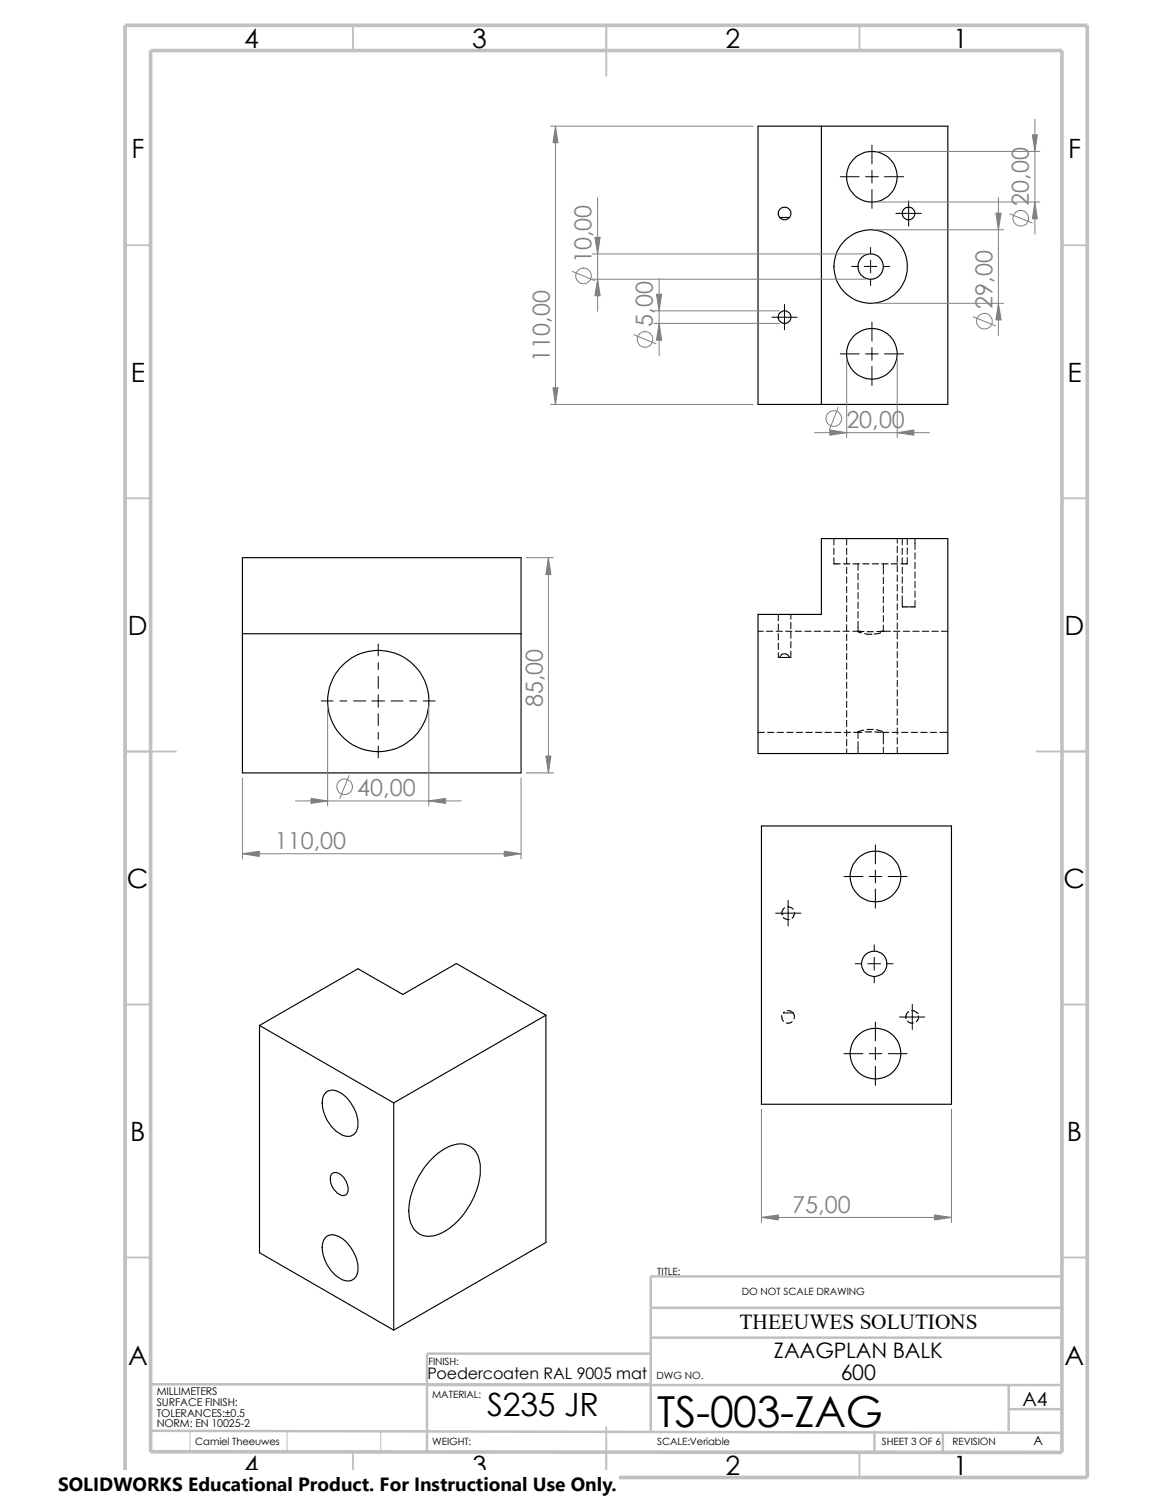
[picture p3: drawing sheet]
<svg xmlns="http://www.w3.org/2000/svg" width="216mm" height="279mm" viewBox="0 0 216 279" stroke-linecap="round" stroke-linejoin="round" font-family="sans-serif">
<path d="M35.3 266v4M53.3 266v4M70.7 266.1v3.9" fill="none" stroke="#c0c0c0" stroke-width=".19"/>
<g fill="none" stroke="#c0c0c0" stroke-width=".34">
<path d="M65.6 4.7v4.7M112.6 4.7v9.4M159.7 4.7v4.7M23.2 45.6h4.8M197.3 45.6h4.7M23.2 92.6h4.8M197.3 92.6h4.7M23.2 139.7h9.5M192.6 139.7h9.4M23.2 186.7h4.8M197.3 186.7h4.7M23.2 233.8h4.7"/>
<path d="M197.3 233.8h4.7M65.6 270v4.7M112.6 265.3v9.4M159.7 270v4.7"/>
</g>
<path d="M28 237.3v32.7M197.3 237.3h-76.4v28.7M28 257.3h92.9M79.3 257.5h118M120.9 243.1h76.4M120.9 251.6h-41.6v18.4M120.9 248.7h76.4M187.4 257.5v8.5M28 266l169.3 .4M162.5 266v4M175.2 266.3v3.7M187.4 262h9.9" fill="none" stroke="#c0c0c0" stroke-width=".47"/>
<path d="M23.2 4.7h178.8v270h-178.8zM28 9.4h169.3v260.6l-169.3-.1z" fill="none" stroke="#c0c0c0" stroke-width=".68" stroke-linecap="butt"/>
<g fill="none" stroke="#000" stroke-width=".21">
<path d="M140.8 23.5h35.3v51.7h-35.3zM152.6 23.5v51.7M144.9 40.4h1.8M45 103.7h51.8v40h-51.8zM45 117.8h51.8M152.6 100.1h23.5v40h-35.3v-25.9h11.8zM141.5 153.5h35.3v51.8h-35.3zM48.2 190.6v42.3l25 14.4M48.2 190.6l25 14.4M101.4 188.7l-28.2 16.3M101.4 188.7v42.3l-28.2 16.3M101.4 188.7l-16.6-9.6-10 5.8-8.3-4.8-18.3 10.5"/>
<path d="M60.7 202.9a2.68 2.68 0 0 1 3.2 .7 6.7 6.7 0 0 1 2.4 6.4 1.9 1.9 0 0 1-3.1 .8 6.8 6.8 0 0 1-3.2-6.9zM61.6 218.2a1.58 1.58 0 0 1 2.3 .7 3.2 3.2 0 0 1 .6 2.9 1.04 1.04 0 0 1-1.6 .2 3 3 0 0 1-1.3-3.8zM73.2 205v42.3M80.1 215.6a8.2 8.2 0 0 1 5.7-3 3.6 3.6 0 0 1 3.4 3.5 13.5 13.5 0 0 1-3.4 10 9.2 9.2 0 0 1-6.2 3.7 3.9 3.9 0 0 1-3.6-4.2 14.4 14.4 0 0 1 4.1-10zM60.7 229.8a2.68 2.68 0 0 1 3.2 .7 6.7 6.7 0 0 1 2.4 6.4 1.9 1.9 0 0 1-3.1 .8 6.8 6.8 0 0 1-3.2-6.9z"/>
<circle cx="145.8" cy="39.7" r="1.17"/>
<circle cx="162" cy="32.9" r="4.7"/>
<circle cx="168.8" cy="39.7" r="1.18"/>
<circle cx="145.8" cy="59" r="1.17"/>
<circle cx="161.8" cy="49.6" r="6.8"/>
<circle cx="161.8" cy="49.6" r="2.36"/>
<circle cx="162" cy="65.8" r="4.7"/>
<circle cx="70.3" cy="130.3" r="9.4"/>
<circle cx="162.4" cy="179.2" r="2.36"/>
<circle cx="162.6" cy="162.9" r="4.7"/>
<circle cx="162.7" cy="195.9" r="4.7"/>
</g>
<g fill="none" stroke="#000" stroke-width=".19">
<path d="M156.1 32.9h3.5M160.8 32.9h2.4M162 27v3.5M162 31.7v2.3M162 35.2v3.5M164.3 32.9h3.6M166.5 39.7h4.7M168.8 37.3v4.7M143.4 59h4.7M145.8 56.6v4.7M158.2 49.5h1.2M160.6 49.5h2.3"/>
<path d="M161.8 46v1.2M161.8 48.4v2.3M161.8 51.9v1.2M162 59.9v3.5M164.1 49.5h1.2M156.1 65.8h3.5M160.8 65.8h2.4M162 64.6v2.4M162 68.1v3.6M164.3 65.8h3.6M70.3 119.7v2.2M140.8 117.3h1"/>
<path d="M142.4 117.3h1.2M144.2 117.3h1.2M144.6 114.2v1.2M144.6 116v1.2M144.6 117.8v1.2M144.6 119.5v1.2M146 117.3h1.2M146.9 114.2v.9M146.9 115.7v1.2M146.9 117.5v1.2M146.9 119.3v1.1M147.7 117.3h1.2"/>
<path d="M149.5 117.3h1.2M151.3 117.3h1.2M153.1 117.3h1.2M154.9 117.3h1.1M154.9 103.7v1.1h1.2M154.9 100.1v1.2M154.9 101.9v1.2M156.6 117.3h1.2M156.7 104.8h1.2M157.3 100.1v1.2M157.3 101.9v1.2M157.3 103.7v1.2"/>
<path d="M157.3 105.5v1.1M157.3 107.2v1.2M157.3 109v1.2M157.3 110.8v1.2M157.3 112.6v1.1M157.3 114.3v1.2M157.3 116.1v1.2M157.3 117.9v1.2M157.3 119.7v1.2M158.4 117.3l2.1 .1M158.5 104.8h1.2M159.4 104.8v1.2"/>
<path d="M159.4 106.6v1.2M159.4 108.4v1.2M159.4 110.2v1.1M159.4 111.9v1.2M159.4 113.7v1.2M159.4 115.5v1.9l.7 .2M160.3 104.8h1.2M160.7 117.8l1.1 .1M161.1 117.4h1.2M161.8 117.9h.1M162.1 104.8h1.1M163.6 117.6l-1.2 .3"/>
<path d="M163.8 104.8h1.2M164.1 117.3h.1M164.1 104.8v1.9M164.1 107.3v1.2M164.1 109.1v1.2M164.1 110.9v1.2M164.1 112.6v1.2M164.1 114.4v1.2M164.1 116.2v1.2M165.4 117.3l-2.5 .1M165.6 104.8h1.2M166 117.3h1.2"/>
<path d="M166.7 100.1v.9M166.7 101.6v1.1M166.7 103.3v1.2M166.7 105.1v1.2M166.7 106.9v1.2M166.7 108.7v1.2M166.7 110.4v1.2M166.7 112.2v1.2M166.7 114v1.2M166.7 115.8v1.2M166.7 117.6v1.1M166.7 119.3v1.2"/>
<path d="M167.6 110.8v2h1.2M167.6 100.1v1.2M167.6 101.9v1.2M167.6 103.7v1.2M167.6 105.5v1.1M167.6 107.2v1.2M167.6 109v1.2M167.8 117.3h1.2M168.6 103.6v1.2h-1.2M168.6 100.1v1.2M168.6 101.9v1.1M169.6 117.3h1.2"/>
<path d="M170 111.6v1.2h-1M170 100.1v2.1M170 102.7v1.2M170 104.5v1.2M170 106.3v1.2M170 108.1v1.2M170 109.9v1.1M171.4 117.3h1.2M173.1 117.3h1.2M174.9 117.3h1.2M59.7 130.3h2.2M63.2 130.3h1.2"/>
<path d="M65.7 130.3h2.2M69.1 130.3h2.4M70.3 123.2v1.3M70.3 125.7v2.3M70.3 129.2v2.3M70.3 132.7v2.2M70.3 136.1v1.3M70.3 138.7v2.2M72.6 130.3h2.2M76.1 130.3h1.3M78.7 130.3h2.2M140.8 136.1h1.2"/>
<path d="M142.6 136.1h1.2M144.4 136.1h1.2M145.6 121.5l-.4 .2-.3 .5M145.8 121.5a.93 .93 0 0 1 .9 .7M146.2 136.1h1.2M146.9 121v1.2h-2.3v-.9M148 136.1h1.1M149.7 136.1h1.2M151.5 136.1h1.2M153.3 136.1h1.2M155.1 136.1h1.2M156.8 136.1h1.2"/>
<path d="M157.3 121.5v1.1M157.3 123.2v1.2M157.3 125v1.2M157.3 126.8v1.2M157.3 128.6v1.2M157.3 130.3v1.2M157.3 132.1v1.2M157.3 133.9v1.2M157.3 135.7v1.2M157.3 137.5v1.1M157.3 139.2v.9M159.4 137.9v2.2"/>
<path d="M159.4 136.1h.1M160.1 136.1h-1.5M160.5 135.7l-1.1 .4v1.2M160.7 136.1h1.2M161.1 135.6h1.2M162.5 136.1h1.2M162.9 135.6l1.1 .4M164 136.1h1.1M164.1 136.1v2.2M164.1 138.9v1.2M165.7 136.1h1.2M166.7 121.1v1.2"/>
<path d="M166.7 122.9v1.2M166.7 124.7v1.2M166.7 126.4v1.2M166.7 128.2v1.2M166.7 130v1.2M166.7 131.8v1.2M166.7 133.6v1.1M166.7 135.3v1.2M166.7 137.1v1.2M166.7 138.9v1.2M167.5 136.1h1.2M169.3 136.1h1.2"/>
<path d="M171.1 136.1h1.2M172.8 136.1h1.2M174.6 136.1h1.5M162.6 157.1v3.5M144.1 169.8h4.7M145.3 170h.1M145.5 170.6l.8 .3h.3M145.8 168.7l-.2 .2a1.27 1.27 0 0 0-.3 1.1M146.3 168.6l.7 .1 .4 .3M146.4 167.4v4.7M147.6 169.6v.2a.93 .93 0 0 1-.4 .8M156.8 162.9h3.5"/>
<path d="M158.9 179.2h1.2M161.2 179.2h2.4M161.5 162.9h2.3M162.4 175.6v1.2M162.4 178v2.3M162.6 161.8v2.3M162.6 165.3v3.5M164.8 179.2h1.1M165 162.9h3.5M145.2 188.8l.1 .7 .3 .4M145.8 188.1l-.3 .2h1.9M146.3 187.9a1.17 1.17 0 0 1 1.1 .4"/>
<path d="M147.2 189.9l-.4 .3h-.7M147.4 188.3l.2 .7-.1 .4M156.8 195.9h3.5M161.5 195.9h2.3M162.4 181.5v1.2M162.6 190v3.5M162.6 194.7v2.3M162.6 198.2v3.6M165 195.9h3.5M167.1 189.1h4.7M168.6 189.8l.5 .4h.6M168.8 188a1.24 1.24 0 0 0-.5 1.3"/>
<path d="M169.4 187.9a1.14 1.14 0 0 1 1 .4M169.5 186.7v4.7M170.4 188.3h.1M170.6 188.8a1.01 1.01 0 0 1-.4 1.1"/>
</g>
<g fill="none" stroke="#808080" stroke-width=".19">
<path d="M102.3 23.5h37.6M103.2 23.5v51.7M111 36.8v21.1M162.9 28.2h30.3M162.9 37.5h30.3M185.5 36.7v25.7M187.6 39.8l4.2 1.6M192.3 22.2v21.3M106.3 50.5l4.2 1.7M110.1 47.2h50.7M110.1 51.9h50.7M121.5 57.8h23.3"/>
<path d="M122.5 51.8v14.3M162.7 42.7h23.8M162.7 56.4h23.8M180.8 58.9l4.2 1.7M102.3 75.2h37.6M117.8 62.2l4.1 1.7M121.5 60.1h23.3M155.7 75.7l-1.6 4.2M157.3 66.7v14.7M166.7 66.7v14.7M151.3 80.4h21.4M97.7 103.7h5.1"/>
<path d="M101.9 103.7v40M60.9 131.3v18.5M79.7 131.3v18.5M45 144.6v15.1M45 158.7h51.8M54.9 148.9h30.8M64.9 144.2l-1.7 4.2M96.8 144.6v15.1M97.7 143.7h5.1M141.5 206.2v21M176.8 206.2v21M141.5 226.3h35.3"/>
<circle cx="108.4" cy="51.3" r="1.47"/>
<circle cx="182.9" cy="59.7" r="1.45"/>
<circle cx="189.7" cy="40.6" r="1.47"/>
<circle cx="119.8" cy="63.1" r="1.45"/>
<circle cx="154.9" cy="77.8" r="1.47"/>
<circle cx="64" cy="146.3" r="1.47"/>
</g>
<g fill="#808080" stroke="#808080" stroke-width=".19">
<path d="M102.7 72.1h1l-.5 3.1z"/>
<path d="M103.2 23.5l.5 3h-1z"/>
<path d="M191.8 25.1h.9l-.4 3.1z"/>
<path d="M192.3 37.5l.4 3.2h-.9z"/>
<path d="M185 39.6h1l-.5 3.1z"/>
<path d="M185.5 56.4l.5 3.1h-1z"/>
<path d="M110.5 44.1h1l-.5 3.1z"/>
<path d="M111 51.9l.5 3.1h-1z"/>
<path d="M154.2 79.9l3.1 .5-3.1 .5z"/>
<path d="M166.7 80.4l3.1-.5v1z"/>
<path d="M122 54.7h.9l-.4 3.1z"/>
<path d="M122.5 60.1l.4 3.1h-.9z"/>
<path d="M141.5 226.3l3.1-.5v1z"/>
<path d="M173.7 225.8l3.1 .5-3.1 .5z"/>
<path d="M93.7 158.2l3.1 .5-3.1 .5z"/>
<path d="M45 158.7l3.2-.5v1z"/>
<path d="M57.8 148.4l3.1 .5-3.1 .5z"/>
<path d="M79.7 148.9l3.1-.5v1z"/>
<path d="M101.9 103.7l.5 3.1h-1z"/>
<path d="M101.4 140.5h1l-.5 3.2z"/>
</g>
<path d="M10.8 273.3h104.1v6.1h-104.1z" fill="#fff"/>
<text font-size="7.9" x="122.1" y="265.2">TS-003-ZAG</text>
<text font-size="6" x="90.5" y="263.2">S235 JR</text>
<g font-size="4.9">
<text x="45.4" y="9">4</text>
<text x="87.7" y="9">3</text>
<text x="134.8" y="9">2</text>
<text x="177.1" y="9">1</text>
<text x="24.4" y="29.4">F</text>
<text x="198.4" y="29.4">F</text>
<text x="24.3" y="71.1">E</text>
<text x="198.3" y="71.1">E</text>
<text x="23.7" y="118.1">D</text>
<text x="197.8" y="118.1">D</text>
<text x="23.6" y="165.1">C</text>
<text x="197.6" y="165.1">C</text>
<text x="24.2" y="212.2">B</text>
<text x="198.2" y="212.2">B</text>
<text x="23.8" y="253.8">A</text>
<text x="197.8" y="253.8">A</text>
<text x="45.4" y="274.3">4</text>
<text x="87.7" y="274.3">3</text>
<text x="134.8" y="274.3">2</text>
<text x="177.1" y="274.3">1</text>
</g>
<g font-size="4.4" fill="#808080">
<text x="191.2" y="38.2" transform="rotate(-90 191.2 38.2)">20,00</text>
<text x="109.9" y="48.9" transform="rotate(-90 109.9 48.9)">10,00</text>
<text x="184.4" y="57.4" transform="rotate(-90 184.4 57.4)">29,00</text>
<text x="121.3" y="60.7" transform="rotate(-90 121.3 60.7)">5,00</text>
<text x="102.2" y="67.3" transform="rotate(-90 102.2 67.3)">110,00</text>
<text x="157.3" y="79.5">20,00</text>
<text x="100.8" y="131.5" transform="rotate(-90 100.8 131.5)">85,00</text>
<text x="66.4" y="148">40,00</text>
<text x="51.1" y="157.8">110,00</text>
<text x="147.2" y="225.4">75,00</text>
</g>
<g font-size="4">
<text x="137.4" y="247.1">THEEUWES SOLUTIONS</text>
<text x="143.8" y="252.4">ZAAGPLAN BALK</text>
<text x="156.2" y="256.5">600</text>
</g>
<text font-size="3.6" x="190" y="261.3">A4</text>
<text font-size="3.5" x="10.8" y="277.1">SOLIDWORKS Educational Product. For Instructional Use Only.</text>
<text font-size="3" x="79.4" y="256.4">Poedercoaten RAL 9005 mat</text>
<text font-size="2.4" x="192" y="268.6">A</text>
<g font-size="2">
<text x="29.1" y="259.4">MILLIMETERS</text>
<text x="29.1" y="261.4">SURFACE FINISH:</text>
<text x="29.1" y="263.4">TOLERANCES:±0.5</text>
<text x="29.1" y="265.3">NORM: EN 10025-2</text>
</g>
<g font-size="1.9">
<text x="122.1" y="237">TITLE:</text>
<text x="137.8" y="240.8">DO NOT SCALE DRAWING</text>
<text x="79.6" y="253.7">FINISH:</text>
<text x="122" y="256.4">DWG NO.</text>
<text x="80.3" y="259.9">MATERIAL:</text>
<text x="36.3" y="268.6">Camiel Theeuwes</text>
<text x="80.3" y="268.6">WEIGHT:</text>
<text x="122.1" y="268.7">SCALE:Veriable</text>
<text x="163.9" y="268.7">SHEET 3 OF 6</text>
<text x="177" y="268.7">REVISION</text>
</g>
</svg>
